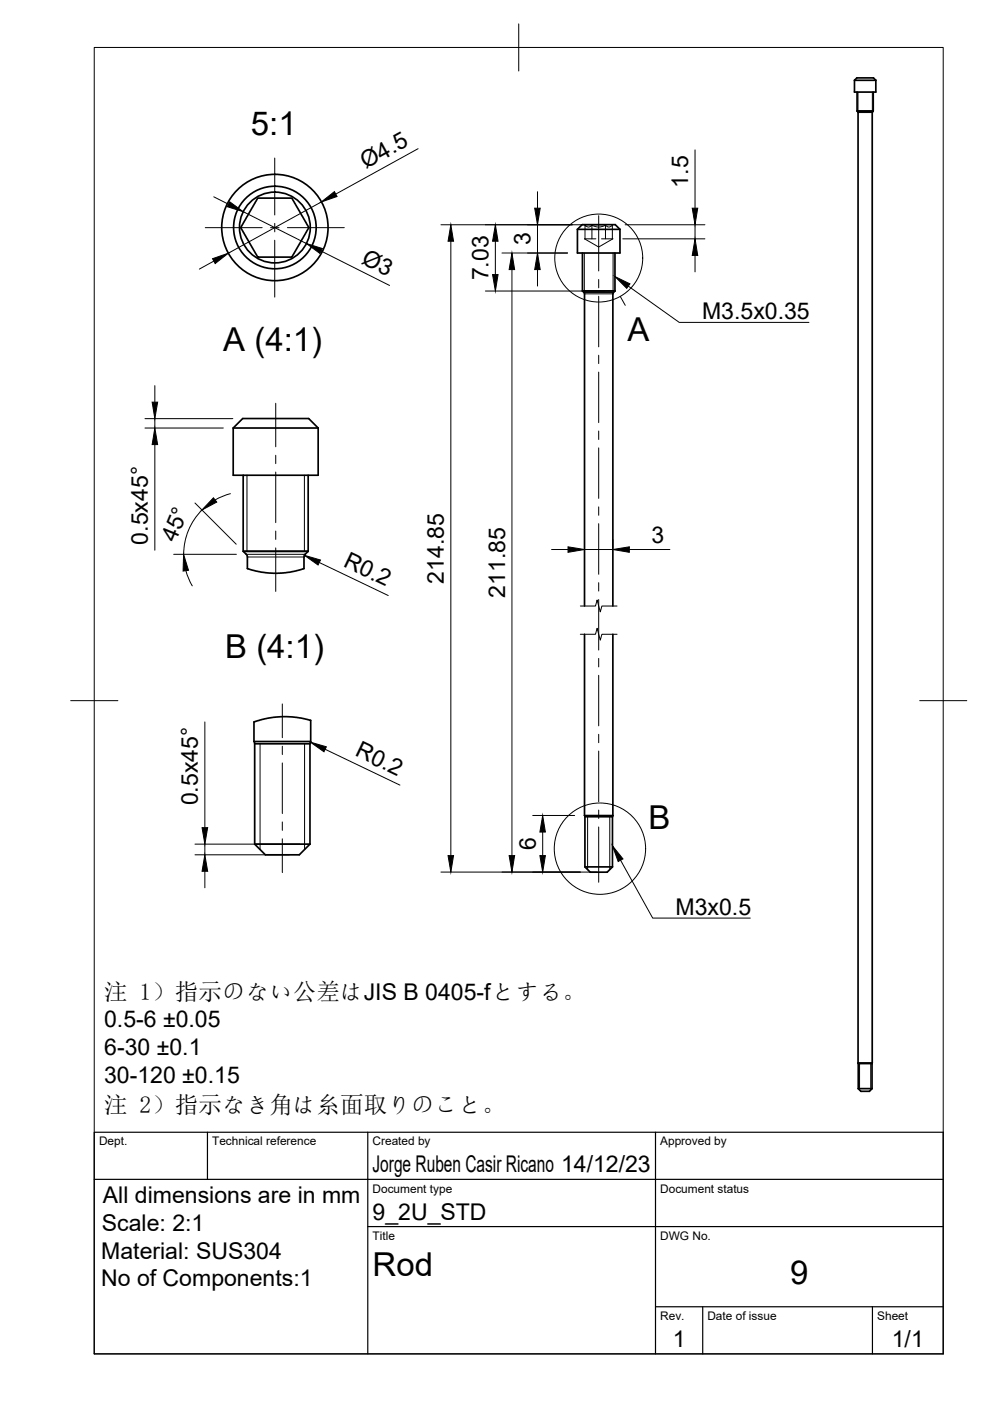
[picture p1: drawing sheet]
<svg xmlns="http://www.w3.org/2000/svg" width="210mm" height="297mm" viewBox="0 0 210 297" stroke-linecap="round" stroke-linejoin="round" font-family="sans-serif">
<!-- layer: Visible -->
<g fill="none" stroke="#000" stroke-width=".36">
<path d="M181.2 17v2.5h4.5v-2.5M181.2 17l.5-.5h3.5l.5 .5M181.2 17h4.5M181.7 19.5v4l.2 .4v201.5M185.1 19.5v4M181.7 23.5h3.4M185.1 23.5l-.1 .4-.1 201.5M54.7 42h6.5a.85 .85 0 0 1 1.1 .8l2.9 4.9a.82 .82 0 0 1-.2 1.3l-2.8 5a.84 .84 0 0 1-1.2 .5h-5.7a.85 .85 0 0 1-1.1-.8l-2.8-4.9a.82 .82 0 0 1 .1-1.3zM122.4 48.6v5h9v-5M122.4 48.6l1-1h7.1l.9 1M122.4 48.6h9M123.5 53.6v8.1l.4 .6v66.2"/>
<path d="M130.4 53.6v8.1M123.5 61.7h6.9M129.9 62.3v66.2M130.1 62l-.1 .3M130.4 61.7l-.4 .3M49.4 90.7v10.1h18.1v-10.1M49.4 90.7l2.1-2h13.9l2.1 2M49.4 90.7h18.1M51.6 100.8v16.1l.8 1 .1 2.7 2.7 .7 2.8 .2 2.5-.1 2.3-.4 1.7-.4v-2.5l.2-.6M51.6 116.9h13.7M65.3 100.8v16.1M65.3 116.9l-.6 .6"/>
<path d="M123.9 134.5v38.4M129.9 134.5v38.4h-6M53.8 157.2v-4.1l2.8-.8 3.2-.4 3 .2 3 .6 .1 4.5M53.8 157.2h12.1M53.9 157.2l.1 .5M54 157.7v21.3l2.3 2.2h7.2l2.2-2.2M54 157.7h11.7M65.7 157.7v21.3M65.9 157.2l-.2 .5M54 179h11.7M123.9 172.9l.1 .2M130 172.9l-.1 .2"/>
<path d="M124 183.8h5.9M124 183.8l1.1 1.1h3.6l1.2-1.1M124 183.8v-10.6h5.9v10.6M181.9 225.4h3M181.9 225.4l.1 .1M182 230.8h2.9M182 230.8l.5 .6h1.8l.6-.6M182 225.5h2.9v5.3M182 225.5v5.3M184.9 225.4v.1"/>
<circle cx="58.3" cy="48.2" r="11.3"/>
<circle cx="58.3" cy="48.2" r="7.5"/>
<circle cx="58.3" cy="48.2" r="8.8"/>
</g>
<!-- layer: Visible Narrow -->
<g fill="none" stroke="#000" stroke-width=".21">
<path d="M181.9 19.5v4M185 19.5v4M181.9 23.7h3.1M181.9 23.9h3M123.9 53.6v8.1M130 53.6v8.1M123.8 62h6.2M123.9 62.3h6M52.2 117.5h12.5M52.4 100.8v16.1M52.5 118.1h12M64.5 100.8v16.1"/>
<path d="M54 157.7h11.7M55.1 157.7v22.4M64.6 157.7v22.4M124 173.2h5.9M124.6 173.2v11.2M129.3 173.2v11.2M182 225.5h2.9M182.2 225.5v5.6M184.6 225.5v5.6"/>
</g>
<!-- layer: Hidden -->
<path d="M123.9 47.6l.1 .1M125.5 47.7v2.9M126.3 50.6h-2.4l3 1.8 3-1.8h-2.4M128.4 47.7v2.9M129.8 47.7l-.5 .4h-.5a.81 .81 0 0 0-1.1-.1l-.8 .1-.8-.1a.77 .77 0 0 0-1.1 .1h-.4l-.6-.4v2.9M129.8 47.7v2.9M129.9 47.6l-.1 .1" fill="none" stroke="#000" stroke-width=".21"/>
<!-- layer: TITLEBLOCK -->
<path d="M20 240.1h180v46.9h-180zM20 250h180M44 240.1v9.9M78 240.1v46.9M139 240.1v46.9M78 260.1h122M139 277.1h61M149 277.1v9.9M185 277.1v9.9" fill="none" stroke="#000" stroke-width=".25"/>
<!-- layer: BORDER -->
<path d="M20 10.1h180v276.9h-180zM110 5.1v10M15 148.6h10M195 148.6h10" fill="none" stroke="#000" stroke-width=".21"/>
<!-- layer: Break Lines -->
<path d="M123 134.5h3.3l.3-1.3 .7 2.5 .3-1.2h3.2M123 128.5h3.3l.3-1.3 .7 2.5 .3-1.2h3.2" fill="none" stroke="#000" stroke-width=".21"/>
<!-- layer: Smart Centers -->
<g fill="none" stroke="#000" stroke-width=".21">
<path d="M58.3 33.5v12.1M43.5 48.3h12.1M57.4 48.3h1.8M58.3 47.4v1.8M58.3 50.9v12.1M60.9 48.3h12.1M126.9 45.7v11.8M126.9 59.3v1.7M126.9 62.8v10.7M126.9 75.3v1.8M126.9 78.9v10.7M58.5 85.5v9.2"/>
<path d="M58.5 96.5v1.8M126.9 91.4v1.8M126.9 95v10.7M58.5 100.1v10.7M58.5 112.6v1.8M58.5 116.2v9.2M126.9 107.5v1.7M126.9 111v10.8M126.9 123.5v1.8M126.9 127.1v10.7M126.9 139.6v1.8M59.9 149.3v7.1"/>
<path d="M59.9 158.2v1.8M126.9 143.2v10.7M126.9 155.7v1.8M126.9 159.2v10.8M59.9 161.8v10.7M59.9 174.3v1.8M59.9 177.8v7.2M126.9 171.8v1.7M126.9 175.3v11.8"/>
</g>
<!-- layer: FD_Dimensions -->
<g fill="none" stroke="#000" stroke-width=".21">
<path d="M88.6 31.5l-17.4 9.7M147.4 31.8v12.3M45.3 41.7l3.1 1.6M45.3 55.4l-3 1.7M51.6 44.9l13.4 6.7M68.1 53.2l14.5 7.3M68.1 42.8l-19.7 10.9M93.5 47.7h34.8M95.6 51.1v130.3M105 51.1v7.1M106.4 53.6h13.9M108.5 57.2v124.2"/>
<path d="M114 40.6v3.5M114 47.7v5.9M114 57.2v3.4M132 50.6h17.5M132.5 47.7h17M147.4 47.7v2.9M147.4 54.2v3.4M102.9 61.7h25.4M30.7 88.8h18.7M30.7 90.7h16.6M32.8 81.8v3.5M32.8 88.8v1.9"/>
<path d="M32.8 94.3v22.4M36.8 117.5h13.3M41.3 106.6l8.8 8.8M42.8 108.1a13.3 13.3 0 0 0-3.9 9.4M48.9 104.7l-1.7 .5-1.6 .8M67.7 119.3l14.6 7M116.9 116.5h3.5M123.9 114.4v1.8M123.9 116.5h6M129.9 114.4v1.8M133.4 116.5h8.6M39.4 121l.6 1.6 .8 1.6"/>
<path d="M43.4 153.1v22.4M68.9 158.9l15.9 7.6M41.3 179h22.3M43.4 179v2.2M112.9 172.9h8.9M115.1 176.4v5M41.3 181.2h20.1M43.4 184.7v3.5M93.5 184.9h33.1"/>
</g>
<g fill="#000" stroke="#000" stroke-width=".21">
<path d="M45.1 54.8l3.3-1.1-2.8 2.2zM48.7 42.8l2.9 2.1-3.4-1.1zM65 51.6l3.3 1.1-.5 1zM68.1 42.8l2.8-2.2 .6 1.1zM95.6 47.7l.6 3.4h-1.2zM105 47.7l.6 3.4h-1.2zM104.4 58.2h1.2l-.6 3.5zM108.5 53.6l.6 3.6h-1.2zM113.4 44.1h1.1l-.5 3.6zM114 53.6l.5 3.6h-1.1zM147.4 50.6l.5 3.6h-1.1zM146.8 44.1h1.1l-.5 3.6z"/>
<path d="M32.3 85.3h1.1l-.6 3.5zM32.8 90.7l.6 3.6h-1.1zM45.3 105.5l.7 1-3.2 1.6zM64.5 117.7l3.4 1-.5 1.1zM120.4 115.9l3.5 .6-3.5 .6zM129.9 116.5l3.5-.6v1.2zM38.9 117.5l1.1 3.4-1.2 .2zM65.8 157.3l3.4 1-.5 1.1zM42.8 175.5h1.2l-.6 3.5zM115.1 172.9l.5 3.5h-1.1zM43.4 181.2l.6 3.5h-1.2zM95 181.4h1.2l-.6 3.5z"/>
<path d="M107.9 181.4h1.2l-.6 3.5zM114.5 181.4h1.1l-.5 3.5z"/>
</g>
<!-- layer: Detail Boundary -->
<g fill="none" stroke="#000" stroke-width=".21">
<path d="M131.5 62.9l1.1 1.8"/>
<circle cx="126.9" cy="54.7" r="9.3"/>
<circle cx="127.2" cy="179.9" r="9.7"/>
</g>
<!-- layer: Hole Notes -->
<path d="M130.4 58.6l3.2 1.6-.7 .9zM129.9 179.3l2.2 2.8-1 .6z" fill="#000" stroke="#000" stroke-width=".21"/>
<path d="M133.2 60.7l10.8 7.7h27.5M131.6 182.4l6.8 12.3h20.7" fill="none" stroke="#000" stroke-width=".21"/>
<g font-size="7">
<text x="53.2" y="28.6">5:1</text>
<text x="47.3" y="74.4">A (4:1)</text>
<text x="133" y="72.2">A</text>
<text x="47.8" y="139.4">B (4:1)</text>
<text x="137.5" y="175.9">B</text>
<text x="79" y="270.6">Rod</text>
<text x="167.5" y="272.3">9</text>
</g>
<g font-size="5">
<text x="22.1" y="212">注 1）指示のない公差はJIS B 0405-fとする。</text>
<text x="22.1" y="236">注 2）指示なき角は糸面取りのこと。</text>
</g>
<g font-size="4.9">
<text x="77.6" y="35.9" transform="rotate(-29 77.6 35.9)">Ø4.5</text>
<text x="145.9" y="39.8" transform="rotate(-90 145.9 39.8)">1.5</text>
<text x="112.5" y="52" transform="rotate(-90 112.5 52)">3</text>
<text x="76.4" y="55.7" transform="rotate(27 76.4 55.7)">Ø3</text>
<text x="103.6" y="59.4" transform="rotate(-90 103.6 59.4)">7.03</text>
<text x="148.9" y="67.7">M3.5x0.35</text>
<text x="31.4" y="115.5" transform="rotate(-90 31.4 115.5)">0.5x45°</text>
<text x="37.2" y="115.2" transform="rotate(-67 37.2 115.2)">45°</text>
<text x="138.1" y="115">3</text>
<text x="72.6" y="120" transform="rotate(26 72.6 120)">R0.2</text>
<text x="94.1" y="123.7" transform="rotate(-90 94.1 123.7)">214.85</text>
<text x="107.1" y="126.7" transform="rotate(-90 107.1 126.7)">211.85</text>
<text x="75.1" y="160.2" transform="rotate(26 75.1 160.2)">R0.2</text>
<text x="42" y="170.8" transform="rotate(-90 42 170.8)">0.5x45°</text>
<text x="113.6" y="180.2" transform="rotate(-90 113.6 180.2)">6</text>
<text x="143.2" y="194">M3x0.5</text>
<text x="22.1" y="217.8">0.5-6 ±0.05</text>
<text x="22.1" y="223.7">6-30 ±0.1</text>
<text x="22.1" y="229.5">30-120 ±0.15</text>
<text x="79" y="248.5">Jorge Ruben Casir Ricano 14/12/23</text>
<text x="21.8" y="255">All dimensions are in mm</text>
<text x="21.6" y="260.9">Scale: 2:1</text>
<text x="79" y="258.6">9_2U_STD</text>
<text x="21.5" y="266.8">Material: SUS304</text>
<text x="21.4" y="272.7">No of Components:1</text>
<text x="142.6" y="285.7">1</text>
<text x="189.1" y="285.7">1/1</text>
</g>
<g font-size="2.5">
<text x="21" y="242.9">Dept.</text>
<text x="45" y="242.9">Technical reference</text>
<text x="79" y="242.9">Created by</text>
<text x="140" y="242.9">Approved by</text>
<text x="79" y="252.8">Document type</text>
<text x="140" y="252.8">Document status</text>
<text x="79" y="262.9">Title</text>
<text x="140" y="262.9">DWG No.</text>
<text x="140" y="279.9">Rev.</text>
<text x="150" y="279.9">Date of issue</text>
<text x="186" y="279.9">Sheet</text>
</g>
</svg>
